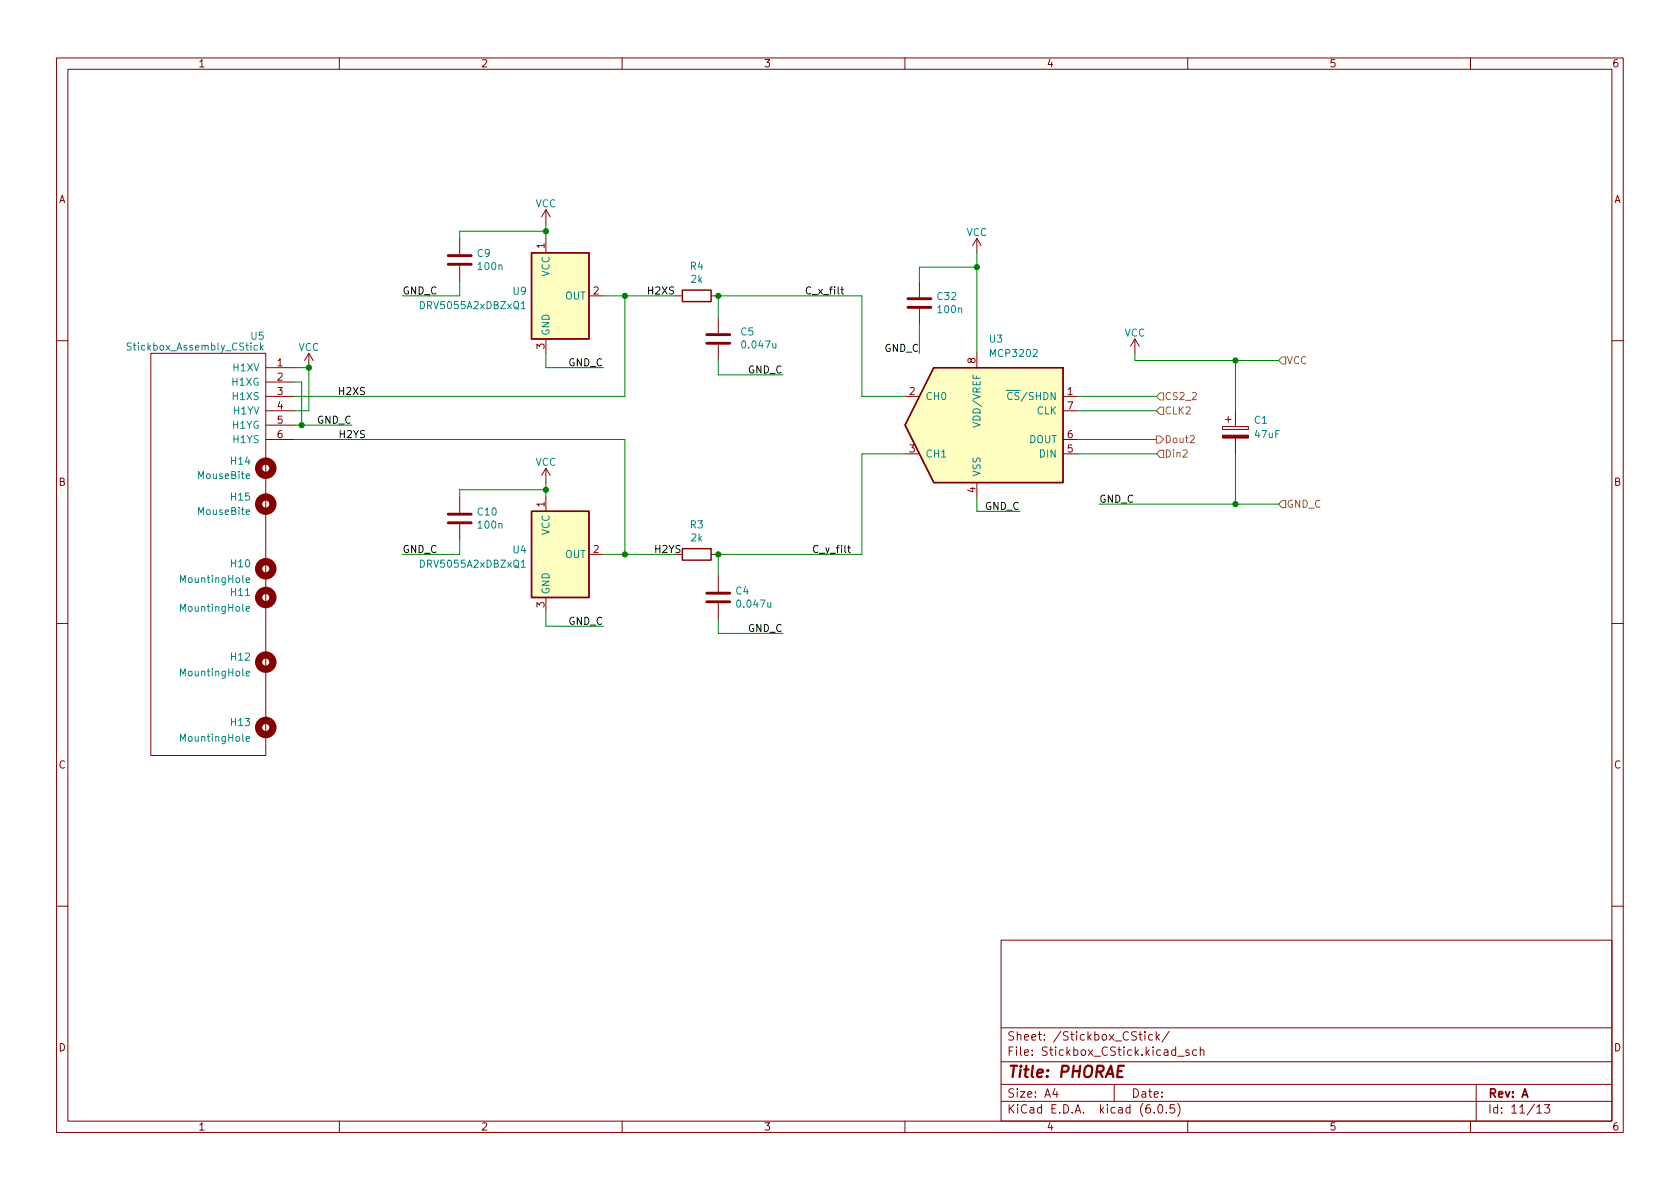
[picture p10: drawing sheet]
<svg xmlns="http://www.w3.org/2000/svg" width="297mm" height="210mm" viewBox="0 0 297 210" stroke-linecap="round" stroke-linejoin="round" font-family="sans-serif">
<g fill="none" stroke="#840000" stroke-width=".18">
<path d="M10 10.2h277v190.1h-277zM12 12.2h273v186.1h-273zM60 10.2v2M110 10.2v2M160 10.2v2M210 10.2v2M260 10.2v2M96.5 37.1v2.5M96.5 37.1l.8 1.2M96.5 37.1l-.7 1.2M81.3 42.2v2.8M81.3 47v2.8"/>
<path d="M96.5 42.2v2.5M96.5 59.9v2.6M104.1 52.3h2.6M119.4 52.3h1.2M125.7 52.3h1.3M127 56.1v2.8M162.6 49.8v2.8M162.6 54.6v2.8M172.7 42.2v2.5M172.7 42.2l-.7 1.2M172.7 42.2l.8 1.2M200.7 59.9l-.8 1.3"/>
<path d="M200.7 59.9v2.6M200.7 59.9l.7 1.3M10 60.2h2M26.7 62.5h20.3v71.1h-20.3zM47 70.1h5.1M47 77.7h5.1M47 72.6h5.1M47 65h5.1M47 67.6h5.1M47 75.2h5.1M54.6 62.5l.8 1.2M54.6 62.5v2.5"/>
<path d="M54.6 62.5l-.8 1.2M127 61v2.7M160 70.1h2.6M172.7 62.5v2.5M188 70.1h2.5M188 77.7h2.5M188 72.6h2.5M216.2 75.4h4.5v.5h-4.5zM216.7 74.2h1M217.2 73.7v1M218.4 72.6v2.8M218.4 77.5v2.8"/>
<path d="M285 60.2h2M81.3 87.9v2.8M81.3 92.7v2.8M96.5 82.8l.8 1.3M96.5 82.8v2.5M96.5 87.9v2.5M96.5 82.8l-.7 1.3M104.1 98h2.6M125.7 98h1.3M160 80.3h2.6M172.7 85.3v2.6M188 80.3h2.5"/>
<path d="M10 110.2h2M96.5 105.7v2.5M127 101.8v2.8M127 106.7v2.8M285 110.2h2M10 160.2h2M177 166.3h108v32h-108zM285 160.2h2M60 198.3v2M110 198.3v2M160 198.3v2M177 194.8h108"/>
<path d="M177 191.8h108M177 187.8h108M177 181.8h108M186.5 192.5l-.4 1h1M186.9 193v1M197 191.8v3M201.4 182.9h.5M201.6 182.4v1.3l.3 .2M202.4 182.4v.2M202.4 182.9v1M203.8 183l-.4-.1-.3 .3v.4l.1 .3h.6M204.1 196.7v.1"/>
<path d="M204.4 182.4v1.5M204.6 183.4l.4 .5M204.9 195.4l.2-.1a.81 .81 0 0 1 .6 .7 .81 .81 0 0 1-.3 .8h-.2a.81 .81 0 0 1-.6-.6 .81 .81 0 0 1 .3-.8zM205 182.9l-.6 .6M206.2 196.7v.1M206.7 182.4l-1.3 1.9M207.6 195.3h-.7v.7l.2-.1 .5 .1 .1 .2-.1 .5-.2 .1-.5-.1M208.2 195.1a1.72 1.72 0 0 1 0 2.3M208.2 186.8h1.2M210 198.3v2M210.2 185.7l-.3-.1-.3 .2 .1 .3 .5 .1v.4h-.6M211.6 185.7l-.5-.1-.2 .3v.4l.1 .3h.6"/>
<path d="M212.2 185.8l.2-.2 .4 .1 .1 .9M212.2 185.1v1.5M260 198.3v2M261 191.8v6.5M271.7 195.8l.5-.5v1.5M271.7 196.8h.9M273.1 195.3h.9l-.5 .6 .4 .1v.7l-.2 .1h-.4l-.2-.1"/>
</g>
<path d="M198.7 188.5h-.9l-.3 2h1" fill="none" stroke="#840000" stroke-width=".4"/>
<g fill="#ffffc2" stroke="#ffffc2" stroke-width=".18">
<path d="M165.1 65h22.9v20.3h-22.9l-5.1-10.1z"/>
<path d="M94 44.7h10.1v15.2h-10.1z"/>
<path d="M94 90.4h10.1v15.3h-10.1z"/>
</g>
<path d="M94 44.7h10.1v15.2h-10.1zM120.6 51.3h5.1v2h-5.1zM165.1 65h22.9v20.3h-22.9l-5.1-10.1zM94 90.4h10.1v15.3h-10.1zM120.6 97h5.1v2.1h-5.1z" fill="none" stroke="#840000" stroke-width=".25"/>
<path d="M79.2 46.7h4.1M79.2 45.2h4.1M125 59.2h4M160.5 54.4h4.1M160.5 52.8h4.1M125 60.7h4M79.2 92.5h4.1M79.2 90.9h4.1M125 106.4h4M125 104.9h4" fill="none" stroke="#840000" stroke-width=".51"/>
<g fill="none" stroke="#840000" stroke-width="1.3">
<circle cx="47" cy="82.8" r="1.27"/>
<circle cx="47" cy="89.1" r="1.27"/>
<circle cx="47" cy="117.1" r="1.27"/>
<circle cx="47" cy="105.7" r="1.27"/>
<circle cx="47" cy="100.6" r="1.27"/>
<circle cx="47" cy="128.6" r="1.27"/>
</g>
<g fill="none" stroke="#008484" stroke-width=".18">
<path d="M92.2 53.7l.3-.4v1.3M92.2 54.6h.7M45.5 61.1h-.3l-.3 .2 .1 .5h.5M46.1 60.6v1.3M46.2 61.4l.3 .5M46.5 61.1l-.4 .4M43.5 84.2l.6-.1v-.2l-.4-.1-.2 .2 .1 .6h.5M43.5 90.6l.6-.2v-.2l-.4-.1-.2 .2 .1 .6h.5M92.2 99.4l.3-.4v1.3M43.5 119.1l.6-.1v-.3h-.4l-.2 .2 .1 .6h.5M43.5 102.6l.6-.1v-.3h-.4l-.2 .2 .1 .6h.5M43.5 107.7l.6-.1v-.3h-.4l-.2 .1 .1 .6h.5"/>
<path d="M92.2 100.3h.7M43.5 130.7l.6-.2v-.2l-.4-.1-.2 .2 .1 .6h.5"/>
</g>
<path d="M216.2 77h4.5v.5h-4.5z" fill="#840000" stroke="#840000" stroke-width=".18"/>
<path d="M204.5 77.1h.6l.6 .6-.6 .7h-.6zM205.1 79.6h.6v1.3h-.6l-.6-.6zM205.1 72h.6v1.3h-.6l-.6-.7zM205.1 69.5h.6v1.2h-.6l-.6-.6zM210.5 77.1l.4-.1 .3 .4-.8 .9h.8M226.7 63.1h.6v1.3h-.6l-.6-.7zM226.7 88.5h.6v1.3h-.6l-.6-.7z" fill="none" stroke="#848400" stroke-width=".18"/>
<path d="M148.7 51.2h.5M148.8 50.7v1.1l.4 .2M149.9 96.9h.5M150.1 96.4v1.1l.3 .2" fill="none" stroke="#000" stroke-width=".18"/>
<g fill="none" stroke="#008400" stroke-width=".18">
<path d="M96.5 39.6v2.6M81.3 49.8v2.5h-10.2M96.5 40.9h-15.2v1.3M106.7 52.3h12.7M110.5 52.3v17.8h-58.4M127 56.1v-3.8h25.4v17.8h7.6M162.6 57.4v5.1M172.7 44.7v17.8M172.7 47.2h-10.1v2.6M52.1 67.6h1.2v7.6M52.1 75.2h10.1M52.1 65h2.5v7.6h-2.5"/>
<path d="M52.1 77.7h58.4v20.3M96.5 62.5v2.5h10.2M127 63.7v2.6h11.4M190.5 70.1h14M190.5 72.6h14M190.5 77.7h14M200.7 62.5v1.2h25.4M218.4 63.7v8.9M81.3 95.5v2.5h-10.2M96.5 85.3v2.6M96.5 86.6h-15.2v1.3M106.7 98h12.7"/>
<path d="M160 80.3h-7.6v17.7h-25.4v3.8M172.7 87.9v2.5h7.6M190.5 80.3h14M194.3 89.1h31.8M218.4 80.3v8.8M96.5 108.2v2.5h10.2M127 109.5v2.5h11.4"/>
</g>
<g fill="#008400" stroke="#008400" stroke-width=".18">
<circle cx="110.5" cy="52.3" r=".46"/>
<circle cx="127" cy="98" r=".46"/>
<circle cx="172.7" cy="47.2" r=".46"/>
<circle cx="53.3" cy="75.2" r=".46"/>
<circle cx="54.6" cy="65" r=".46"/>
<circle cx="96.5" cy="86.6" r=".46"/>
<circle cx="127" cy="52.3" r=".46"/>
<circle cx="110.5" cy="98" r=".46"/>
<circle cx="96.5" cy="40.9" r=".46"/>
<circle cx="218.4" cy="63.7" r=".46"/>
<circle cx="218.4" cy="89.1" r=".46"/>
</g>
<text font-size="2.8" fill="#840000" x="178" y="190.6">Title: PHORAE</text>
<g font-size="2.1" fill="#840000">
<text x="178" y="184">Sheet: /Stickbox_CStick/</text>
<text x="178" y="186.7">File: Stickbox_CStick.kicad_sch</text>
<text x="178" y="196.9">KiCad E.D.A. kicad (6.0.5)</text>
<text x="178" y="194.1">Size: A4</text>
<text x="200" y="194.1">Date:</text>
<text x="263" y="194.1">Rev: A</text>
<text x="263" y="196.9">Id: 11/13</text>
</g>
<g font-size="1.8" fill="#840000">
<text x="35" y="11.9">1</text>
<text x="85" y="11.9">2</text>
<text x="135" y="11.9">3</text>
<text x="185" y="11.9">4</text>
<text x="235" y="11.9">5</text>
<text x="285" y="11.9">6</text>
<text x="10.3" y="35.9">A</text>
<text x="285.3" y="35.9">A</text>
<text x="96.3" y="43.9" transform="rotate(-90 96.3 43.9)">1</text>
<text x="104.9" y="52.1">2</text>
<text x="49" y="64.8">1</text>
<text x="96.3" y="61.7" transform="rotate(-90 96.3 61.7)">3</text>
<text x="172.5" y="64.2" transform="rotate(-90 172.5 64.2)">8</text>
<text x="49" y="67.3">2</text>
<text x="49" y="69.8">3</text>
<text x="160.8" y="69.8">2</text>
<text x="188.7" y="69.8">1</text>
<text x="49" y="72.4">4</text>
<text x="49" y="74.9">5</text>
<text x="49" y="77.5">6</text>
<text x="188.7" y="77.5">6</text>
<text x="188.7" y="72.4">7</text>
<text x="160.8" y="80">3</text>
<text x="188.7" y="80">5</text>
<text x="10.3" y="85.9">B</text>
<text x="96.3" y="89.6" transform="rotate(-90 96.3 89.6)">1</text>
<text x="172.5" y="87.1" transform="rotate(-90 172.5 87.1)">4</text>
<text x="285.3" y="85.9">B</text>
<text x="104.9" y="97.8">2</text>
<text x="96.3" y="107.4" transform="rotate(-90 96.3 107.4)">3</text>
<text x="10.3" y="135.9">C</text>
<text x="285.3" y="135.9">C</text>
<text x="10.3" y="185.9">D</text>
<text x="285.3" y="185.9">D</text>
<text x="35" y="199.9">1</text>
<text x="85" y="199.9">2</text>
<text x="135" y="199.9">3</text>
<text x="185" y="199.9">4</text>
<text x="235" y="199.9">5</text>
<text x="285" y="199.9">6</text>
</g>
<g font-size="1.8" fill="#008484">
<text x="94.7" y="36.6">VCC</text>
<text x="170.9" y="41.7">VCC</text>
<text x="84.4" y="45.4">C9</text>
<text x="84.7" y="47.7">100n</text>
<text x="122.1" y="47.7">R4</text>
<text x="90.7" y="52.1">U9</text>
<text x="97.2" y="48.9" transform="rotate(-90 97.2 48.9)">VCC</text>
<text x="99.9" y="53">OUT</text>
<text x="122.2" y="50">2k</text>
<text x="165.8" y="53.1">C32</text>
<text x="74.6" y="54.7">DRV5055A2xDBZxQ1</text>
<text x="97.2" y="59.4" transform="rotate(-90 97.2 59.4)">GND</text>
<text x="131" y="59.3">C5</text>
<text x="165.9" y="55.4">100n</text>
<text x="198.8" y="59.5">VCC</text>
<text x="22.9" y="62">Stickbox_Assembly_CStick</text>
<text x="41.4" y="65.7">H1XV</text>
<text x="44.4" y="60.1">U5</text>
<text x="52.7" y="62">VCC</text>
<text x="131.4" y="61.6">0.047u</text>
<text x="175" y="60.6">U3</text>
<text x="175.3" y="63.1">MCP3202</text>
<text x="41.2" y="68.2">H1XG</text>
<text x="41.4" y="70.7">H1XS</text>
<text x="163.6" y="70.7">CH0</text>
<text x="177.6" y="70.7">~{CS}/SHDN</text>
<text x="41.2" y="75.8">H1YG</text>
<text x="41.4" y="73.3">H1YV</text>
<text x="173.4" y="75" transform="rotate(-90 173.4 75)">VDD/VREF</text>
<text x="183.3" y="73.3">CLK</text>
<text x="221.8" y="74.9">C1</text>
<text x="222" y="77.5">47uF</text>
<text x="40.9" y="82.2">H14</text>
<text x="41.4" y="78.4">H1YS</text>
<text x="94.7" y="82.4">VCC</text>
<text x="163.6" y="80.9">CH1</text>
<text x="181.9" y="78.4">DOUT</text>
<text x="183.9" y="80.9">DIN</text>
<text x="35.1" y="84.7">MouseBite</text>
<text x="40.9" y="88.5">H15</text>
<text x="173.4" y="84.3" transform="rotate(-90 173.4 84.3)">VSS</text>
<text x="35.1" y="91.1">MouseBite</text>
<text x="84.5" y="91.2">C10</text>
<text x="84.7" y="93.5">100n</text>
<text x="97.2" y="94.7" transform="rotate(-90 97.2 94.7)">VCC</text>
<text x="122.1" y="93.4">R3</text>
<text x="122.2" y="95.7">2k</text>
<text x="40.9" y="100.3">H10</text>
<text x="74.6" y="100.4">DRV5055A2xDBZxQ1</text>
<text x="90.7" y="97.8">U4</text>
<text x="99.9" y="98.7">OUT</text>
<text x="32.1" y="103.1">MountingHole</text>
<text x="40.9" y="105.4">H11</text>
<text x="97.2" y="105.2" transform="rotate(-90 97.2 105.2)">GND</text>
<text x="130.1" y="105.1">C4</text>
<text x="130.5" y="107.4">0.047u</text>
<text x="32.1" y="108.2">MountingHole</text>
<text x="32.1" y="119.6">MountingHole</text>
<text x="40.9" y="116.8">H12</text>
<text x="32.1" y="131.1">MountingHole</text>
<text x="40.9" y="128.4">H13</text>
</g>
<g font-size="1.8">
<text x="71.1" y="52.1">GND_C</text>
<text x="114.3" y="52.1">H2XS</text>
<text x="142.2" y="52.1">C_x_filt</text>
<text x="100.5" y="64.8">GND_C</text>
<text x="156.4" y="62.2">GND_C</text>
<text x="60.1" y="69.8">H2XS</text>
<text x="132.2" y="66">GND_C</text>
<text x="56" y="74.9">GND_C</text>
<text x="60.1" y="77.5">H2YS</text>
<text x="194.3" y="88.9">GND_C</text>
<text x="174.1" y="90.2">GND_C</text>
<text x="71.1" y="97.8">GND_C</text>
<text x="115.6" y="97.8">H2YS</text>
<text x="143.5" y="97.8">C_y_filt</text>
<text x="100.5" y="110.5">GND_C</text>
<text x="132.2" y="111.7">GND_C</text>
</g>
<g font-size="1.8" fill="#848400">
<text x="227.4" y="64.4">VCC</text>
<text x="205.8" y="70.7">CS2_2</text>
<text x="205.8" y="73.3">CLK2</text>
<text x="205.8" y="80.9">Din2</text>
<text x="205.8" y="78.4">Dout2</text>
<text x="227.4" y="89.8">GND_C</text>
</g>
</svg>
